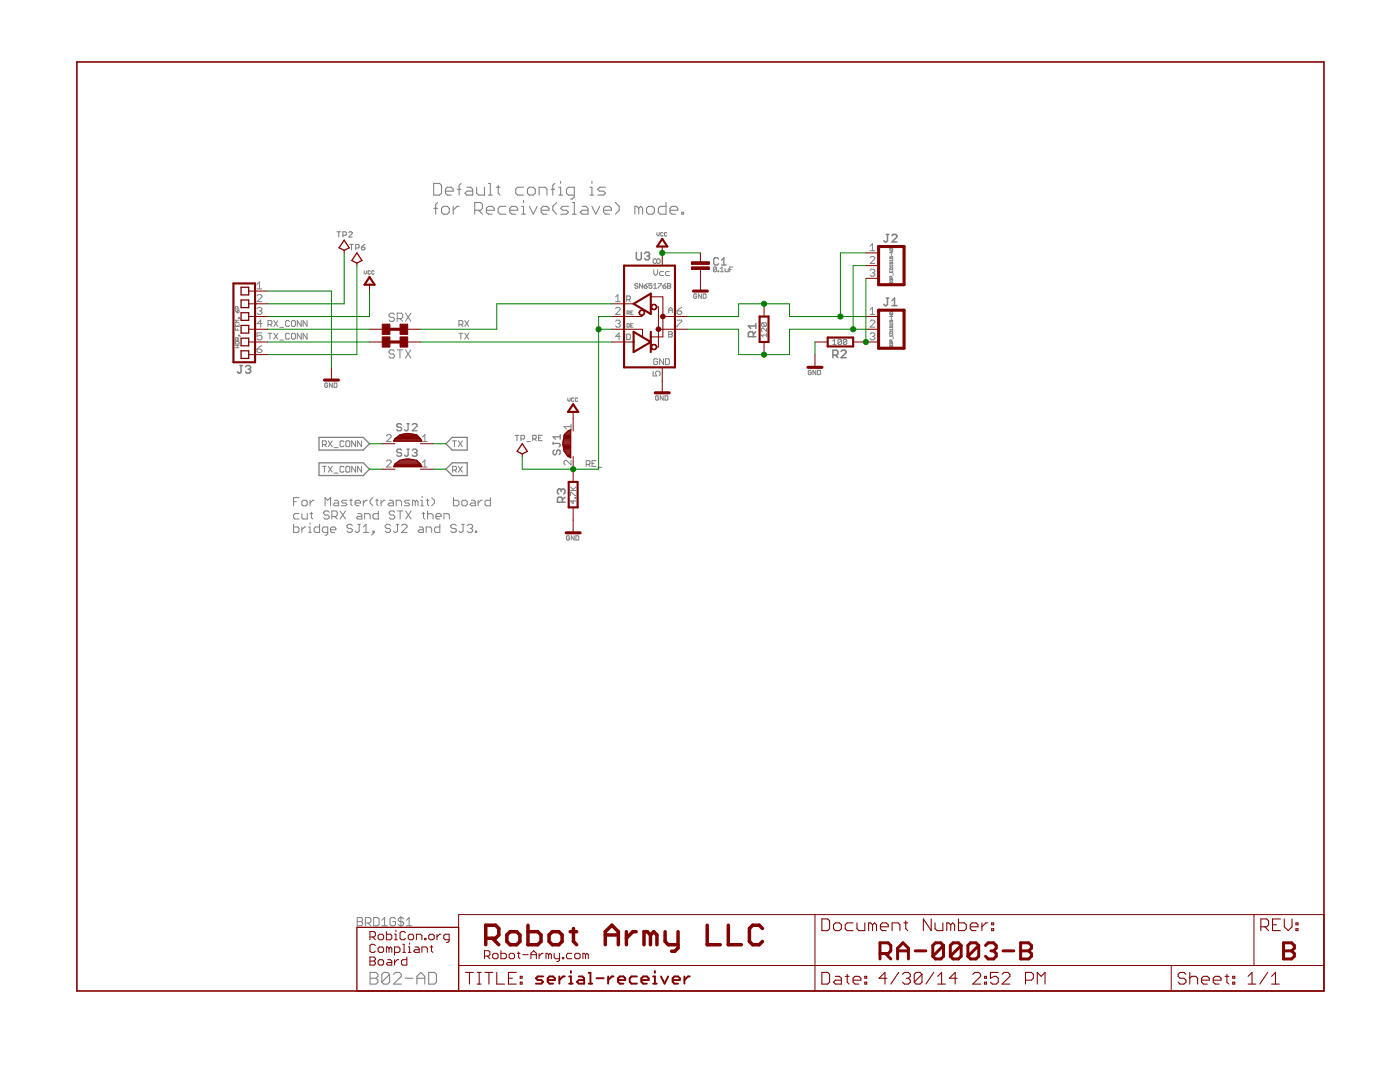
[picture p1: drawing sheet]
<?xml version="1.0" encoding="utf-8"?>
<!DOCTYPE eagle SYSTEM "eagle.dtd">
<eagle version="6.4">
<drawing>
<settings>
<setting alwaysvectorfont="yes"/>
<setting verticaltext="up"/>
</settings>
<grid distance="0.1" unitdist="inch" unit="inch" style="lines" multiple="1" display="no" altdistance="0.01" altunitdist="inch" altunit="inch"/>
<schematic xreflabel="%F%N/%S.%C%R" xrefpart="/%S.%C%R">
<libraries>
<library name="frames-custom">
<symbols>
<symbol name="LETTER_L">
<frame x1="0" y1="0" x2="248.92" y2="185.42" columns="12" rows="17" layer="94" border-left="no" border-top="no" border-right="no" border-bottom="no"/>
</symbol>
<symbol name="DOCFIELD-LIGHTPLAY">
<wire x1="71.12" y1="0" x2="142.24" y2="0" width="0.1016" layer="94"/>
<wire x1="172.72" y1="15.24" x2="158.75" y2="15.24" width="0.1016" layer="94"/>
<wire x1="71.12" y1="0" x2="71.12" y2="5.08" width="0.1016" layer="94"/>
<wire x1="71.12" y1="5.08" x2="142.24" y2="5.08" width="0.1016" layer="94"/>
<wire x1="71.12" y1="5.08" x2="71.12" y2="15.24" width="0.1016" layer="94"/>
<wire x1="172.72" y1="15.24" x2="172.72" y2="5.08" width="0.1016" layer="94"/>
<wire x1="142.24" y1="5.08" x2="142.24" y2="0" width="0.1016" layer="94"/>
<wire x1="142.24" y1="5.08" x2="158.75" y2="5.08" width="0.1016" layer="94"/>
<wire x1="142.24" y1="0" x2="172.72" y2="0" width="0.1016" layer="94"/>
<wire x1="158.75" y1="15.24" x2="158.75" y2="5.08" width="0.1016" layer="94"/>
<wire x1="158.75" y1="15.24" x2="71.12" y2="15.24" width="0.1016" layer="94"/>
<wire x1="158.75" y1="5.08" x2="172.72" y2="5.08" width="0.1016" layer="94"/>
<wire x1="172.72" y1="5.08" x2="172.72" y2="0" width="0.1016" layer="94"/>
<wire x1="71.12" y1="0" x2="0" y2="0" width="0.1016" layer="94"/>
<wire x1="0" y1="0" x2="0" y2="5.08" width="0.1016" layer="94"/>
<wire x1="0" y1="5.08" x2="0" y2="15.24" width="0.1016" layer="94"/>
<wire x1="0" y1="15.24" x2="71.12" y2="15.24" width="0.1016" layer="94"/>
<wire x1="71.12" y1="5.08" x2="0" y2="5.08" width="0.1016" layer="94"/>
<text x="72.39" y="1.27" size="2.54" layer="94" font="vector">Date:</text>
<text x="83.82" y="1.27" size="2.54" layer="94" font="vector">&gt;LAST_DATE_TIME</text>
<text x="143.51" y="1.27" size="2.54" layer="94" font="vector">Sheet:</text>
<text x="157.48" y="1.27" size="2.54" layer="94" font="vector">&gt;SHEET</text>
<text x="160.02" y="11.938" size="2.54" layer="94" font="vector">REV:</text>
<text x="1.27" y="1.27" size="2.54" layer="94" font="vector">TITLE:</text>
<text x="72.39" y="11.938" size="2.54" layer="94" font="vector">Document Number:</text>
<text x="15.24" y="1.27" size="2.54" layer="94" font="vector" ratio="15">&gt;DRAWING_NAME</text>
<text x="5.08" y="8.89" size="4.572" layer="94" ratio="15">Robot Army LLC</text>
<text x="5.08" y="6.35" size="1.778" layer="94">Robot-Army.com</text>
<text x="83.82" y="6.096" size="3.81" layer="94" ratio="15">&gt;DOCUMENT_NUMBER</text>
<text x="166.116" y="6.096" size="3.81" layer="94" ratio="15" align="bottom-center">&gt;REV</text>
</symbol>
</symbols>
<devicesets>
<deviceset name="LETTER_L-LIGHTPLAY">
<gates>
<gate name="G$1" symbol="LETTER_L" x="0" y="0"/>
<gate name="G$2" symbol="DOCFIELD-LIGHTPLAY" x="76.2" y="0"/>
</gates>
<devices>
<device name="">
<technologies>
<technology name=""/>
</technologies>
</device>
</devices>
</deviceset>
</devicesets>
</library>
<library name="logic">
<symbols>
<symbol name="TI_75176B">
<circle x="-1.524" y="0.762" radius="0.508" width="0.127" layer="94"/>
<circle x="0.889" y="1.905" radius="0.508" width="0.127" layer="94"/>
<circle x="0.889" y="-6.096" radius="0.508" width="0.127" layer="94"/>
<circle x="1.778" y="-2.54" radius="0.254" width="0.4064" layer="94"/>
<circle x="2.667" y="0" radius="0.254" width="0.4064" layer="94"/>
<wire x1="0.254" y1="4.572" x2="0.254" y2="3.937" width="0.4064" layer="94"/>
<wire x1="0.254" y1="3.937" x2="0.254" y2="0.508" width="0.4064" layer="94"/>
<wire x1="0.254" y1="0.508" x2="-3.175" y2="2.54" width="0.4064" layer="94"/>
<wire x1="-3.175" y1="2.54" x2="0.254" y2="4.572" width="0.4064" layer="94"/>
<wire x1="-3.175" y1="-7.112" x2="-3.175" y2="-5.08" width="0.4064" layer="94"/>
<wire x1="-3.175" y1="-5.08" x2="-3.175" y2="-3.048" width="0.4064" layer="94"/>
<wire x1="-3.175" y1="-3.048" x2="0.254" y2="-5.08" width="0.4064" layer="94"/>
<wire x1="0.254" y1="-5.08" x2="-3.175" y2="-7.112" width="0.4064" layer="94"/>
<wire x1="-5.08" y1="-2.54" x2="-1.397" y2="-2.54" width="0.127" layer="94"/>
<wire x1="-1.397" y1="-2.54" x2="-1.397" y2="-3.937" width="0.127" layer="94"/>
<wire x1="0.254" y1="-4.064" x2="2.667" y2="-4.064" width="0.127" layer="94"/>
<wire x1="2.667" y1="-4.064" x2="2.667" y2="0" width="0.127" layer="94"/>
<wire x1="2.667" y1="0" x2="2.667" y2="3.937" width="0.127" layer="94"/>
<wire x1="0.254" y1="3.937" x2="2.667" y2="3.937" width="0.127" layer="94"/>
<wire x1="1.397" y1="-6.096" x2="1.778" y2="-6.096" width="0.127" layer="94"/>
<wire x1="1.778" y1="-6.096" x2="1.778" y2="-2.54" width="0.127" layer="94"/>
<wire x1="1.778" y1="-2.54" x2="1.778" y2="1.905" width="0.127" layer="94"/>
<wire x1="1.778" y1="1.905" x2="1.397" y2="1.905" width="0.127" layer="94"/>
<wire x1="5.08" y1="-2.54" x2="1.778" y2="-2.54" width="0.127" layer="94"/>
<wire x1="5.08" y1="0" x2="2.667" y2="0" width="0.127" layer="94"/>
<wire x1="-5.207" y1="2.54" x2="-3.175" y2="2.54" width="0.127" layer="94"/>
<wire x1="-5.08" y1="-5.08" x2="-3.175" y2="-5.08" width="0.127" layer="94"/>
<pin name="A" x="7.62" y="0" visible="pad" length="short" rot="R180"/>
<pin name="B" x="7.62" y="-2.54" visible="pad" length="short" rot="R180"/>
<pin name="DE" x="-7.62" y="-2.54" visible="pad" length="short" direction="in"/>
<pin name="D" x="-7.62" y="-5.08" visible="pad" length="short" direction="in"/>
<pin name="RE" x="-7.62" y="0" visible="pad" length="short" direction="in"/>
<pin name="R" x="-7.62" y="2.54" visible="pad" length="short" direction="out"/>
<text x="4.318" y="1.27" size="1.27" layer="95" ratio="15" align="center">A</text>
<text x="4.318" y="-3.556" size="1.27" layer="95" ratio="15" align="center">B</text>
<text x="0.508" y="11.176" size="1.778" layer="95" font="vector" ratio="15" align="bottom-right">&gt;NAME</text>
<text x="0.762" y="6.096" size="1.016" layer="96" font="vector" align="center">&gt;VALUE</text>
<wire x1="0.254" y1="-3.048" x2="0.254" y2="-4.064" width="0.4064" layer="94"/>
<wire x1="0.254" y1="-4.064" x2="0.254" y2="-5.08" width="0.4064" layer="94"/>
<wire x1="0.254" y1="-5.08" x2="0.254" y2="-7.112" width="0.4064" layer="94"/>
<wire x1="-5.08" y1="0" x2="-1.524" y2="0" width="0.1524" layer="94"/>
<wire x1="-1.524" y1="0" x2="-1.524" y2="0.254" width="0.1524" layer="94"/>
<wire x1="-5.08" y1="10.16" x2="5.08" y2="10.16" width="0.4064" layer="94"/>
<wire x1="5.08" y1="10.16" x2="5.08" y2="0" width="0.4064" layer="94"/>
<wire x1="5.08" y1="0" x2="5.08" y2="-2.54" width="0.4064" layer="94"/>
<wire x1="5.08" y1="-2.54" x2="5.08" y2="-10.16" width="0.4064" layer="94"/>
<wire x1="5.08" y1="-10.16" x2="-5.08" y2="-10.16" width="0.4064" layer="94"/>
<wire x1="-5.08" y1="-10.16" x2="-5.08" y2="-2.54" width="0.4064" layer="94"/>
<text x="-4.064" y="-4.064" size="1.27" layer="95" ratio="15" align="center">D</text>
<text x="-3.81" y="-1.778" size="0.8128" layer="95" ratio="15" align="center">DE</text>
<text x="-4.064" y="3.556" size="1.27" layer="95" ratio="15" align="center">R</text>
<text x="-3.81" y="0.762" size="0.8128" layer="95" ratio="15" align="center">RE</text>
<pin name="VCC" x="2.54" y="12.7" visible="pad" length="short" direction="pwr" rot="R270"/>
<pin name="GND" x="2.54" y="-12.7" visible="pad" length="short" direction="pwr" rot="R90"/>
<text x="2.54" y="-9.652" size="1.27" layer="97" align="bottom-center">GND</text>
<text x="2.54" y="9.398" size="1.27" layer="97" rot="R180" align="bottom-center">Vcc</text>
<wire x1="-5.08" y1="-2.54" x2="-5.08" y2="10.16" width="0.4064" layer="94"/>
</symbol>
</symbols>
<devicesets>
<deviceset name="RS485_TRANSCEIVER" prefix="U" uservalue="yes">
<gates>
<gate name="G$1" symbol="TI_75176B" x="0" y="0"/>
</gates>
<devices>
<device name="" package="MAXIM_SO08">
<connects>
<connect gate="G$1" pin="A" pad="6"/>
<connect gate="G$1" pin="B" pad="7"/>
<connect gate="G$1" pin="D" pad="4"/>
<connect gate="G$1" pin="DE" pad="3"/>
<connect gate="G$1" pin="GND" pad="5"/>
<connect gate="G$1" pin="R" pad="1"/>
<connect gate="G$1" pin="RE" pad="2"/>
<connect gate="G$1" pin="VCC" pad="8"/>
</connects>
<technologies>
<technology name="">
<attribute name="MF" value="MAXIM" constant="no"/>
<attribute name="MPN" value="MAX481CSA" constant="no"/>
<attribute name="OC_FARNELL" value="unknown" constant="no"/>
<attribute name="OC_NEWARK" value="90C3817" constant="no"/>
<attribute name="VALUE" value="SN75176B" constant="no"/>
</technology>
</technologies>
</device>
<device name="SO8" package="SOP08">
<connects>
<connect gate="G$1" pin="A" pad="6"/>
<connect gate="G$1" pin="B" pad="7"/>
<connect gate="G$1" pin="D" pad="4"/>
<connect gate="G$1" pin="DE" pad="3"/>
<connect gate="G$1" pin="GND" pad="5"/>
<connect gate="G$1" pin="R" pad="1"/>
<connect gate="G$1" pin="RE" pad="2"/>
<connect gate="G$1" pin="VCC" pad="8"/>
</connects>
<technologies>
<technology name="">
<attribute name="VALUE" value="ST485" constant="no"/>
</technology>
</technologies>
</device>
</devices>
</deviceset>
</devicesets>
</library>
<library name="con-terminal_block">
<symbols>
<symbol name="03P">
<wire x1="-2.54" y1="3.81" x2="2.54" y2="3.81" width="0.6096" layer="94"/>
<wire x1="2.54" y1="3.81" x2="2.54" y2="-3.81" width="0.6096" layer="94"/>
<wire x1="2.54" y1="-3.81" x2="-2.54" y2="-3.81" width="0.6096" layer="94"/>
<wire x1="-2.54" y1="-3.81" x2="-2.54" y2="3.81" width="0.6096" layer="94"/>
<text x="0" y="4.572" size="1.778" layer="95" ratio="15" align="bottom-center">&gt;NAME</text>
<text x="0" y="0" size="0.8128" layer="96" font="vector" rot="R90" align="center">&gt;VALUE</text>
<pin name="1" x="-5.08" y="2.54" visible="pad" length="short"/>
<pin name="2" x="-5.08" y="0" visible="pad" length="short"/>
<pin name="3" x="-5.08" y="-2.54" visible="pad" length="short"/>
</symbol>
</symbols>
<devicesets>
<deviceset name="03P_ED1515-ND" prefix="J">
<gates>
<gate name="G$1" symbol="03P" x="0" y="-2.54"/>
</gates>
<devices>
<device name="" package="TB35-03">
<connects>
<connect gate="G$1" pin="1" pad="1"/>
<connect gate="G$1" pin="2" pad="2"/>
<connect gate="G$1" pin="3" pad="3"/>
</connects>
<technologies>
<technology name=""/>
</technologies>
</device>
</devices>
</deviceset>
</devicesets>
</library>
<library name="supply1">
<symbols>
<symbol name="GND">
<wire x1="-1.397" y1="0" x2="1.397" y2="0" width="0.6096" layer="94"/>
<text x="0" y="-0.508" size="1.016" layer="96" font="vector" ratio="15" align="top-center">&gt;VALUE</text>
<pin name="GND" x="0" y="2.54" visible="off" length="short" direction="sup" rot="R270"/>
</symbol>
<symbol name="VCC">
<text x="0" y="0.762" size="0.8128" layer="96" font="vector" ratio="15" align="bottom-center">&gt;VALUE</text>
<pin name="VCC" x="0" y="-2.54" visible="off" length="point" direction="sup" rot="R90"/>
<wire x1="0" y1="-2.54" x2="0" y2="-1.27" width="0.1524" layer="94"/>
<wire x1="0" y1="-1.27" x2="1.016" y2="-1.27" width="0.4064" layer="94"/>
<wire x1="1.016" y1="-1.27" x2="0" y2="0.254" width="0.4064" layer="94"/>
<wire x1="0" y1="0.254" x2="-1.016" y2="-1.27" width="0.4064" layer="94"/>
<wire x1="-1.016" y1="-1.27" x2="0" y2="-1.27" width="0.4064" layer="94"/>
</symbol>
</symbols>
<devicesets>
<deviceset name="GND" prefix="GND">
<gates>
<gate name="1" symbol="GND" x="0" y="0"/>
</gates>
<devices>
<device name="">
<technologies>
<technology name=""/>
</technologies>
</device>
</devices>
</deviceset>
<deviceset name="VCC" prefix="P+">
<gates>
<gate name="VCC" symbol="VCC" x="0" y="0"/>
</gates>
<devices>
<device name="">
<technologies>
<technology name=""/>
</technologies>
</device>
</devices>
</deviceset>
</devicesets>
</library>
<library name="rlc">
<symbols>
<symbol name="RES-EU">
<wire x1="-2.54" y1="-0.889" x2="2.54" y2="-0.889" width="0.4064" layer="94"/>
<wire x1="2.54" y1="0.889" x2="-2.54" y2="0.889" width="0.4064" layer="94"/>
<wire x1="2.54" y1="-0.889" x2="2.54" y2="0.889" width="0.4064" layer="94"/>
<wire x1="-2.54" y1="-0.889" x2="-2.54" y2="0.889" width="0.4064" layer="94"/>
<text x="0" y="1.4986" size="1.778" layer="95" font="vector" ratio="15" align="bottom-center">&gt;NAME</text>
<text x="0" y="0" size="1.143" layer="96" font="vector" align="center">&gt;VALUE</text>
<pin name="2" x="5.08" y="0" visible="off" length="short" direction="pas" swaplevel="1" rot="R180"/>
<pin name="1" x="-5.08" y="0" visible="off" length="short" direction="pas" swaplevel="1"/>
</symbol>
<symbol name="SOLDER_JUMP">
<text x="-2.54" y="2.54" size="2.54" layer="95" ratio="15">&gt;NAME</text>
<pin name="P$1" x="-5.08" y="0" visible="pad" length="short" direction="pas"/>
<pin name="P$2" x="5.08" y="0" visible="pad" length="short" direction="pas" rot="R180"/>
<polygon width="0.254" layer="94">
<vertex x="-2.794" y="0.508"/>
<vertex x="2.794" y="0.508"/>
<vertex x="2.54" y="1.016"/>
<vertex x="1.524" y="1.778"/>
<vertex x="0.254" y="2.032"/>
<vertex x="-0.254" y="2.032"/>
<vertex x="-1.778" y="1.778"/>
<vertex x="-2.54" y="1.016"/>
</polygon>
</symbol>
<symbol name="CAP-NP">
<wire x1="0" y1="2.54" x2="0" y2="0.508" width="0.1524" layer="94"/>
<wire x1="0" y1="-2.54" x2="0" y2="-0.508" width="0.1524" layer="94"/>
<text x="2.54" y="0" size="1.6764" layer="95" font="vector" ratio="15">&gt;NAME</text>
<text x="2.54" y="-1.27" size="1.016" layer="96" font="vector">&gt;VALUE</text>
<rectangle x1="-1.778" y1="0.254" x2="1.778" y2="0.762" layer="94"/>
<rectangle x1="-1.778" y1="-0.762" x2="1.778" y2="-0.254" layer="94"/>
<pin name="1" x="0" y="2.54" visible="off" length="point" direction="pas"/>
<pin name="2" x="0" y="-2.54" visible="off" length="point" direction="pas"/>
</symbol>
<symbol name="SHORT">
<wire x1="-1.524" y1="0" x2="1.524" y2="0" width="0.6096" layer="94"/>
<text x="-1.27" y="1.4986" size="1.778" layer="95">&gt;NAME</text>
<rectangle x1="-2.54" y1="-1.016" x2="-1.016" y2="1.016" layer="94"/>
<rectangle x1="1.016" y1="-1.016" x2="2.54" y2="1.016" layer="94"/>
<pin name="2" x="5.08" y="0" visible="off" length="short" direction="pas" swaplevel="1" rot="R180"/>
<pin name="1" x="-5.08" y="0" visible="off" length="short" direction="pas" swaplevel="1"/>
</symbol>
</symbols>
<devicesets>
<deviceset name="RESISTOR" prefix="R" uservalue="yes">
<gates>
<gate name="G$1" symbol="RES-EU" x="0" y="0"/>
</gates>
<devices>
<device name="THD_204/7" package="R_THD_204/7">
<connects>
<connect gate="G$1" pin="1" pad="1"/>
<connect gate="G$1" pin="2" pad="2"/>
</connects>
<technologies>
<technology name=""/>
</technologies>
</device>
<device name="1206" package="1206">
<connects>
<connect gate="G$1" pin="1" pad="1"/>
<connect gate="G$1" pin="2" pad="2"/>
</connects>
<technologies>
<technology name=""/>
</technologies>
</device>
<device name="0805" package="0805">
<connects>
<connect gate="G$1" pin="1" pad="1"/>
<connect gate="G$1" pin="2" pad="2"/>
</connects>
<technologies>
<technology name=""/>
</technologies>
</device>
<device name="0603" package="0603">
<connects>
<connect gate="G$1" pin="1" pad="1"/>
<connect gate="G$1" pin="2" pad="2"/>
</connects>
<technologies>
<technology name=""/>
</technologies>
</device>
<device name="THD_610/236" package="R_THD_610/236">
<connects>
<connect gate="G$1" pin="1" pad="P$1"/>
<connect gate="G$1" pin="2" pad="P$2"/>
</connects>
<technologies>
<technology name=""/>
</technologies>
</device>
<device name="2512" package="2512">
<connects>
<connect gate="G$1" pin="1" pad="1"/>
<connect gate="G$1" pin="2" pad="2"/>
</connects>
<technologies>
<technology name=""/>
</technologies>
</device>
</devices>
</deviceset>
<deviceset name="SOLDER_JUMPER" prefix="SJ">
<gates>
<gate name="G$1" symbol="SOLDER_JUMP" x="0" y="0"/>
</gates>
<devices>
<device name="" package="SOLDER_JUMP">
<connects>
<connect gate="G$1" pin="P$1" pad="1"/>
<connect gate="G$1" pin="P$2" pad="2"/>
</connects>
<technologies>
<technology name=""/>
</technologies>
</device>
<device name="19_MIL_TRACE" package="SOLDER_JUMP_19MIL">
<connects>
<connect gate="G$1" pin="P$1" pad="1"/>
<connect gate="G$1" pin="P$2" pad="2"/>
</connects>
<technologies>
<technology name=""/>
</technologies>
</device>
</devices>
</deviceset>
<deviceset name="CAPACITOR" prefix="C" uservalue="yes">
<gates>
<gate name="G$1" symbol="CAP-NP" x="0" y="0"/>
</gates>
<devices>
<device name="1206" package="1206">
<connects>
<connect gate="G$1" pin="1" pad="1"/>
<connect gate="G$1" pin="2" pad="2"/>
</connects>
<technologies>
<technology name=""/>
</technologies>
</device>
<device name="0805" package="0805">
<connects>
<connect gate="G$1" pin="1" pad="1"/>
<connect gate="G$1" pin="2" pad="2"/>
</connects>
<technologies>
<technology name=""/>
</technologies>
</device>
<device name="0603" package="0603">
<connects>
<connect gate="G$1" pin="1" pad="1"/>
<connect gate="G$1" pin="2" pad="2"/>
</connects>
<technologies>
<technology name=""/>
</technologies>
</device>
</devices>
</deviceset>
<deviceset name="SHORT" prefix="SHORT">
<gates>
<gate name="G$1" symbol="SHORT" x="0" y="0"/>
</gates>
<devices>
<device name="0603" package="0603-SHORT">
<connects>
<connect gate="G$1" pin="1" pad="1"/>
<connect gate="G$1" pin="2" pad="2"/>
</connects>
<technologies>
<technology name=""/>
</technologies>
</device>
</devices>
</deviceset>
</devicesets>
</library>
<library name="con-headers">
<symbols>
<symbol name="FE06-1">
<wire x1="2.54" y1="-9.144" x2="-1.778" y2="-9.144" width="0.4064" layer="94"/>
<wire x1="-1.778" y1="6.604" x2="-1.778" y2="-9.144" width="0.4064" layer="94"/>
<wire x1="2.54" y1="-9.144" x2="2.54" y2="-7.62" width="0.4064" layer="94"/>
<wire x1="2.54" y1="-7.62" x2="2.54" y2="-2.54" width="0.4064" layer="94"/>
<wire x1="2.54" y1="-2.54" x2="2.54" y2="0" width="0.4064" layer="94"/>
<wire x1="2.54" y1="0" x2="2.54" y2="2.54" width="0.4064" layer="94"/>
<wire x1="2.54" y1="2.54" x2="2.54" y2="5.08" width="0.4064" layer="94"/>
<wire x1="2.54" y1="5.08" x2="2.54" y2="6.604" width="0.4064" layer="94"/>
<wire x1="-1.778" y1="6.604" x2="2.54" y2="6.604" width="0.4064" layer="94"/>
<text x="-1.016" y="-0.508" size="0.8128" layer="96" rot="R90" align="center">&gt;VALUE</text>
<text x="0.508" y="7.112" size="1.778" layer="95" font="vector" ratio="15" align="bottom-center">&gt;NAME</text>
<pin name="1" x="5.08" y="-7.62" visible="pad" length="short" direction="pas" swaplevel="1" rot="R180"/>
<pin name="2" x="5.08" y="-5.08" visible="pad" length="short" direction="pas" swaplevel="1" rot="R180"/>
<pin name="3" x="5.08" y="-2.54" visible="pad" length="short" direction="pas" swaplevel="1" rot="R180"/>
<pin name="4" x="5.08" y="0" visible="pad" length="short" direction="pas" swaplevel="1" rot="R180"/>
<pin name="5" x="5.08" y="2.54" visible="pad" length="short" direction="pas" swaplevel="1" rot="R180"/>
<pin name="6" x="5.08" y="5.08" visible="pad" length="short" direction="pas" swaplevel="1" rot="R180"/>
<wire x1="-0.254" y1="5.842" x2="1.27" y2="5.842" width="0.254" layer="94"/>
<wire x1="1.27" y1="5.842" x2="1.27" y2="5.08" width="0.254" layer="94"/>
<wire x1="1.27" y1="5.08" x2="1.27" y2="4.318" width="0.254" layer="94"/>
<wire x1="1.27" y1="4.318" x2="-0.254" y2="4.318" width="0.254" layer="94"/>
<wire x1="-0.254" y1="4.318" x2="-0.254" y2="5.842" width="0.254" layer="94"/>
<wire x1="-0.254" y1="3.302" x2="1.27" y2="3.302" width="0.254" layer="94"/>
<wire x1="1.27" y1="3.302" x2="1.27" y2="2.54" width="0.254" layer="94"/>
<wire x1="1.27" y1="2.54" x2="1.27" y2="1.778" width="0.254" layer="94"/>
<wire x1="1.27" y1="1.778" x2="-0.254" y2="1.778" width="0.254" layer="94"/>
<wire x1="-0.254" y1="1.778" x2="-0.254" y2="3.302" width="0.254" layer="94"/>
<wire x1="-0.254" y1="0.762" x2="1.27" y2="0.762" width="0.254" layer="94"/>
<wire x1="1.27" y1="0.762" x2="1.27" y2="0" width="0.254" layer="94"/>
<wire x1="1.27" y1="0" x2="1.27" y2="-0.762" width="0.254" layer="94"/>
<wire x1="1.27" y1="-0.762" x2="-0.254" y2="-0.762" width="0.254" layer="94"/>
<wire x1="-0.254" y1="-0.762" x2="-0.254" y2="0.762" width="0.254" layer="94"/>
<wire x1="-0.254" y1="-1.778" x2="1.27" y2="-1.778" width="0.254" layer="94"/>
<wire x1="1.27" y1="-1.778" x2="1.27" y2="-2.54" width="0.254" layer="94"/>
<wire x1="1.27" y1="-2.54" x2="1.27" y2="-3.302" width="0.254" layer="94"/>
<wire x1="1.27" y1="-3.302" x2="-0.254" y2="-3.302" width="0.254" layer="94"/>
<wire x1="-0.254" y1="-3.302" x2="-0.254" y2="-1.778" width="0.254" layer="94"/>
<wire x1="-0.254" y1="-4.318" x2="1.27" y2="-4.318" width="0.254" layer="94"/>
<wire x1="1.27" y1="-4.318" x2="1.27" y2="-5.08" width="0.254" layer="94"/>
<wire x1="1.27" y1="-5.08" x2="1.27" y2="-5.842" width="0.254" layer="94"/>
<wire x1="1.27" y1="-5.842" x2="-0.254" y2="-5.842" width="0.254" layer="94"/>
<wire x1="-0.254" y1="-5.842" x2="-0.254" y2="-4.318" width="0.254" layer="94"/>
<wire x1="-0.254" y1="-6.858" x2="1.27" y2="-6.858" width="0.254" layer="94"/>
<wire x1="1.27" y1="-6.858" x2="1.27" y2="-7.62" width="0.254" layer="94"/>
<wire x1="1.27" y1="-7.62" x2="1.27" y2="-8.382" width="0.254" layer="94"/>
<wire x1="1.27" y1="-8.382" x2="-0.254" y2="-8.382" width="0.254" layer="94"/>
<wire x1="-0.254" y1="-8.382" x2="-0.254" y2="-6.858" width="0.254" layer="94"/>
<wire x1="1.27" y1="5.08" x2="2.54" y2="5.08" width="0.127" layer="94"/>
<wire x1="1.27" y1="2.54" x2="2.54" y2="2.54" width="0.127" layer="94"/>
<wire x1="1.27" y1="0" x2="2.54" y2="0" width="0.127" layer="94"/>
<wire x1="1.27" y1="-2.54" x2="2.54" y2="-2.54" width="0.127" layer="94"/>
<wire x1="1.27" y1="-5.08" x2="2.794" y2="-5.08" width="0.127" layer="94"/>
<wire x1="1.27" y1="-7.62" x2="2.54" y2="-7.62" width="0.127" layer="94"/>
</symbol>
</symbols>
<devicesets>
<deviceset name="FE06-1" prefix="SV" uservalue="yes">
<gates>
<gate name="G$1" symbol="FE06-1" x="0" y="0"/>
</gates>
<devices>
<device name="" package="FE06">
<connects>
<connect gate="G$1" pin="1" pad="1"/>
<connect gate="G$1" pin="2" pad="2"/>
<connect gate="G$1" pin="3" pad="3"/>
<connect gate="G$1" pin="4" pad="4"/>
<connect gate="G$1" pin="5" pad="5"/>
<connect gate="G$1" pin="6" pad="6"/>
</connects>
<technologies>
<technology name=""/>
</technologies>
</device>
</devices>
</deviceset>
</devicesets>
</library>
<library name="robicon-boards">
<symbols>
<symbol name="HOLES_2_GND">
<wire x1="-10.16" y1="5.08" x2="10.16" y2="5.08" width="0.254" layer="94"/>
<wire x1="10.16" y1="5.08" x2="10.16" y2="-5.08" width="0.254" layer="94"/>
<wire x1="10.16" y1="-5.08" x2="-10.16" y2="-5.08" width="0.254" layer="94"/>
<wire x1="-10.16" y1="-5.08" x2="-10.16" y2="5.08" width="0.254" layer="94"/>
<text x="-10.16" y="5.334" size="1.778" layer="95" font="vector">&gt;NAME</text>
<text x="-7.62" y="-3.81" size="1.016" layer="94" font="vector">Two Mounting Holes</text>
<pin name="GND@A" x="-12.7" y="2.54" length="short" direction="pwr"/>
<pin name="GND@B" x="-12.7" y="0" length="short" direction="pwr"/>
</symbol>
<symbol name="BOARD">
<wire x1="-2.54" y1="5.08" x2="17.78" y2="5.08" width="0.254" layer="94"/>
<wire x1="17.78" y1="5.08" x2="17.78" y2="-7.62" width="0.254" layer="94"/>
<wire x1="17.78" y1="-7.62" x2="-2.54" y2="-7.62" width="0.254" layer="94"/>
<wire x1="-2.54" y1="-7.62" x2="-2.54" y2="5.08" width="0.254" layer="94"/>
<text x="-2.54" y="5.334" size="1.778" layer="95" font="vector">&gt;NAME</text>
<text x="0" y="-6.35" size="2.54" layer="96" font="vector">&gt;VALUE</text>
<text x="0" y="2.54" size="1.778" layer="94" font="vector">RobiCon.org</text>
<text x="0" y="0" size="1.778" layer="94" font="vector">Compliant</text>
<text x="0" y="-2.54" size="1.778" layer="94" font="vector">Board</text>
</symbol>
</symbols>
<devicesets>
<deviceset name="BRD-?-AD" prefix="BRD" uservalue="yes">
<gates>
<gate name="G$2" symbol="HOLES_2_GND" x="0" y="-20.32" addlevel="can"/>
<gate name="G$1" symbol="BOARD" x="-7.62" y="0" addlevel="must"/>
</gates>
<devices>
<device name="B02" package="B02-AD">
<connects>
<connect gate="G$2" pin="GND@A" pad="A"/>
<connect gate="G$2" pin="GND@B" pad="D"/>
</connects>
<technologies>
<technology name="">
<attribute name="LABEL" value="RobiCon.org Compliant" constant="no"/>
<attribute name="VALUE" value="B02-AD" constant="no"/>
</technology>
</technologies>
</device>
<device name="C02" package="C02-AD">
<connects>
<connect gate="G$2" pin="GND@A" pad="A"/>
<connect gate="G$2" pin="GND@B" pad="D"/>
</connects>
<technologies>
<technology name="">
<attribute name="LABEL" value="RobiCon.org Compliant" constant="no"/>
<attribute name="VALUE" value="C02-AD" constant="no"/>
</technology>
</technologies>
</device>
<device name="0205" package="0205-AD">
<connects>
<connect gate="G$2" pin="GND@A" pad="A"/>
<connect gate="G$2" pin="GND@B" pad="D"/>
</connects>
<technologies>
<technology name="">
<attribute name="LABEL" value="RobiCon.org Compliant" constant="no"/>
<attribute name="VALUE" value="0205-AD" constant="no"/>
</technology>
</technologies>
</device>
<device name="E01" package="E01-AD">
<connects>
<connect gate="G$2" pin="GND@A" pad="A"/>
<connect gate="G$2" pin="GND@B" pad="D"/>
</connects>
<technologies>
<technology name="">
<attribute name="LABEL" value="RobiCon.org Compliant" constant="no"/>
<attribute name="VALUE" value="E01-AD" constant="no"/>
</technology>
</technologies>
</device>
<device name="F03" package="F03-AD">
<connects>
<connect gate="G$2" pin="GND@A" pad="A"/>
<connect gate="G$2" pin="GND@B" pad="D"/>
</connects>
<technologies>
<technology name="">
<attribute name="LABEL" value="Robicon.org Compliant" constant="no"/>
<attribute name="VALUE" value="F03-AD" constant="no"/>
</technology>
</technologies>
</device>
<device name="0105-OFFSET" package="0105-AD-OFFSET">
<connects>
<connect gate="G$2" pin="GND@A" pad="A"/>
<connect gate="G$2" pin="GND@B" pad="D"/>
</connects>
<technologies>
<technology name="">
<attribute name="LABEL" value="RobiCon.org Compliant" constant="no"/>
<attribute name="VALUE" value="BRD-0105-AD-OFST" constant="no"/>
</technology>
</technologies>
</device>
</devices>
</deviceset>
</devicesets>
</library>
<library name="test-points">
<symbols>
<symbol name="TP1">
<wire x1="0" y1="-2.032" x2="1.016" y2="-1.524" width="0.254" layer="94"/>
<wire x1="1.016" y1="-1.524" x2="0" y2="0" width="0.254" layer="94"/>
<wire x1="0" y1="0" x2="-1.016" y2="-1.524" width="0.254" layer="94"/>
<wire x1="-1.016" y1="-1.524" x2="0" y2="-2.032" width="0.254" layer="94"/>
<wire x1="0" y1="-2.54" x2="0" y2="-2.032" width="0.1524" layer="94"/>
<text x="-1.524" y="0.508" size="1.27" layer="95" font="vector" ratio="15">&gt;NAME</text>
<pin name="P$1" x="0" y="-2.54" visible="off" length="point" rot="R90"/>
</symbol>
</symbols>
<devicesets>
<deviceset name="TEST_POINT" prefix="TP">
<gates>
<gate name="G$1" symbol="TP1" x="0" y="0"/>
</gates>
<devices>
<device name="_TH_038_DRILL" package="TP-038">
<connects>
<connect gate="G$1" pin="P$1" pad="1"/>
</connects>
<technologies>
<technology name=""/>
</technologies>
</device>
<device name="_SM_1X1" package="TP-SMT-010X010">
<connects>
<connect gate="G$1" pin="P$1" pad="1"/>
</connects>
<technologies>
<technology name=""/>
</technologies>
</device>
<device name="_SM_2X2" package="TP-SMT-020X020">
<connects>
<connect gate="G$1" pin="P$1" pad="1"/>
</connects>
<technologies>
<technology name=""/>
</technologies>
</device>
</devices>
</deviceset>
</devicesets>
</library>
</libraries>
<attributes>
</attributes>
<variantdefs>
</variantdefs>
<classes>
<class number="0" name="default" width="0" drill="0">
</class>
</classes>
<parts>
<part name="U$1" library="frames-custom" deviceset="LETTER_L-LIGHTPLAY" device="">
<attribute name="DOCUMENT_NUMBER" value="RA-0003-B"/>
<attribute name="REV" value="B"/>
</part>
<part name="J1" library="con-terminal_block" deviceset="03P_ED1515-ND" device=""/>
<part name="U3" library="logic" deviceset="RS485_TRANSCEIVER" device="SO8" value="SN65176B"/>
<part name="GND1" library="supply1" deviceset="GND" device=""/>
<part name="P+1" library="supply1" deviceset="VCC" device=""/>
<part name="R1" library="rlc" deviceset="RESISTOR" device="1206" value="120"/>
<part name="GND3" library="supply1" deviceset="GND" device=""/>
<part name="R2" library="rlc" deviceset="RESISTOR" device="1206" value="100"/>
<part name="GND4" library="supply1" deviceset="GND" device=""/>
<part name="P+3" library="supply1" deviceset="VCC" device=""/>
<part name="R3" library="rlc" deviceset="RESISTOR" device="0603" value="4.7K"/>
<part name="GND5" library="supply1" deviceset="GND" device=""/>
<part name="P+4" library="supply1" deviceset="VCC" device=""/>
<part name="SJ1" library="rlc" deviceset="SOLDER_JUMPER" device=""/>
<part name="C1" library="rlc" deviceset="CAPACITOR" device="0603" value="0.1uF"/>
<part name="GND7" library="supply1" deviceset="GND" device=""/>
<part name="J2" library="con-terminal_block" deviceset="03P_ED1515-ND" device=""/>
<part name="J3" library="con-headers" deviceset="FE06-1" device="" value="HDR, FEM, 6P"/>
<part name="BRD1" library="robicon-boards" deviceset="BRD-?-AD" device="B02" value="B02-AD"/>
<part name="TP2" library="test-points" deviceset="TEST_POINT" device="_SM_2X2"/>
<part name="TP6" library="test-points" deviceset="TEST_POINT" device="_SM_2X2"/>
<part name="TP_RE" library="test-points" deviceset="TEST_POINT" device="_SM_2X2"/>
<part name="SRX" library="rlc" deviceset="SHORT" device="0603"/>
<part name="STX" library="rlc" deviceset="SHORT" device="0603"/>
<part name="SJ2" library="rlc" deviceset="SOLDER_JUMPER" device=""/>
<part name="SJ3" library="rlc" deviceset="SOLDER_JUMPER" device=""/>
</parts>
<sheets>
<sheet>
<plain>
<text x="71.12" y="154.94" size="2.54" layer="97">Default config is 
for Receive(slave) mode.</text>
<text x="43.18" y="91.44" size="1.778" layer="97">For Master(transmit)  board
cut SRX and STX then
bridge SJ1, SJ2 and SJ3.</text>
</plain>
<instances>
<instance part="U$1" gate="G$1" x="0" y="0"/>
<instance part="U$1" gate="G$2" x="76.2" y="0">
<attribute name="REV" x="76.2" y="0" size="1.27" layer="96" display="off"/>
<attribute name="DOCUMENT_NUMBER" x="76.2" y="0" size="1.27" layer="96" display="off"/>
</instance>
<instance part="J1" gate="G$1" x="162.56" y="132.08" smashed="yes">
<attribute name="NAME" x="162.56" y="136.652" size="1.778" layer="95" ratio="15" align="bottom-center"/>
<attribute name="VALUE" x="162.56" y="132.08" size="0.6096" layer="96" font="vector" rot="R90" align="center"/>
</instance>
<instance part="U3" gate="G$1" x="114.3" y="134.62"/>
<instance part="GND1" gate="1" x="116.84" y="119.38"/>
<instance part="P+1" gate="VCC" x="116.84" y="149.86"/>
<instance part="R1" gate="G$1" x="137.16" y="132.08" rot="R90"/>
<instance part="GND3" gate="1" x="147.32" y="124.46"/>
<instance part="R2" gate="G$1" x="152.4" y="129.54" smashed="yes">
<attribute name="NAME" x="152.4" y="128.0414" size="1.778" layer="95" font="vector" ratio="15" rot="R180" align="bottom-center"/>
<attribute name="VALUE" x="152.4" y="129.54" size="1.143" layer="96" font="vector" align="center"/>
</instance>
<instance part="GND4" gate="1" x="50.8" y="121.92"/>
<instance part="P+3" gate="VCC" x="58.42" y="142.24"/>
<instance part="R3" gate="G$1" x="99.06" y="99.06" rot="R90"/>
<instance part="GND5" gate="1" x="99.06" y="91.44"/>
<instance part="P+4" gate="VCC" x="99.06" y="116.84"/>
<instance part="SJ1" gate="G$1" x="99.06" y="109.22" smashed="yes" rot="MR270">
<attribute name="NAME" x="95.758" y="109.22" size="1.6764" layer="95" ratio="15" rot="MR270" align="center"/>
</instance>
<instance part="C1" gate="G$1" x="124.46" y="144.78"/>
<instance part="GND7" gate="1" x="124.46" y="139.7"/>
<instance part="J2" gate="G$1" x="162.56" y="144.78" smashed="yes">
<attribute name="NAME" x="162.56" y="149.352" size="1.778" layer="95" ratio="15" align="bottom-center"/>
<attribute name="VALUE" x="162.56" y="144.78" size="0.6096" layer="96" font="vector" rot="R90" align="center"/>
</instance>
<instance part="J3" gate="G$1" x="33.02" y="132.08" rot="MR180"/>
<instance part="BRD1" gate="G$1" x="58.42" y="7.62"/>
<instance part="TP2" gate="G$1" x="53.34" y="149.86"/>
<instance part="TP6" gate="G$1" x="55.88" y="147.32"/>
<instance part="TP_RE" gate="G$1" x="88.9" y="109.22"/>
<instance part="SRX" gate="G$1" x="63.5" y="132.08"/>
<instance part="STX" gate="G$1" x="63.5" y="129.54" rot="MR180"/>
<instance part="SJ2" gate="G$1" x="66.04" y="109.22" smashed="yes" rot="MR0">
<attribute name="NAME" x="66.04" y="112.522" size="1.6764" layer="95" ratio="15" rot="MR0" align="center"/>
</instance>
<instance part="SJ3" gate="G$1" x="66.04" y="104.14" smashed="yes" rot="MR0">
<attribute name="NAME" x="66.04" y="107.442" size="1.6764" layer="95" ratio="15" rot="MR0" align="center"/>
</instance>
</instances>
<busses>
</busses>
<nets>
<net name="GND" class="0">
<segment>
<pinref part="U3" gate="G$1" pin="GND"/>
<pinref part="GND1" gate="1" pin="GND"/>
</segment>
<segment>
<pinref part="R2" gate="G$1" pin="1"/>
<pinref part="GND3" gate="1" pin="GND"/>
<wire x1="147.32" y1="129.54" x2="147.32" y2="127" width="0.1524" layer="91"/>
</segment>
<segment>
<pinref part="C1" gate="G$1" pin="2"/>
<pinref part="GND7" gate="1" pin="GND"/>
</segment>
<segment>
<pinref part="J3" gate="G$1" pin="1"/>
<pinref part="GND4" gate="1" pin="GND"/>
<wire x1="38.1" y1="139.7" x2="50.8" y2="139.7" width="0.1524" layer="91"/>
<wire x1="50.8" y1="139.7" x2="50.8" y2="124.46" width="0.1524" layer="91"/>
</segment>
<segment>
<pinref part="R3" gate="G$1" pin="1"/>
<pinref part="GND5" gate="1" pin="GND"/>
</segment>
</net>
<net name="VCC" class="0">
<segment>
<pinref part="U3" gate="G$1" pin="VCC"/>
<pinref part="P+1" gate="VCC" pin="VCC"/>
<pinref part="C1" gate="G$1" pin="1"/>
<wire x1="116.84" y1="147.32" x2="124.46" y2="147.32" width="0.1524" layer="91"/>
<junction x="116.84" y="147.32"/>
</segment>
<segment>
<pinref part="J3" gate="G$1" pin="3"/>
<pinref part="P+3" gate="VCC" pin="VCC"/>
<wire x1="38.1" y1="134.62" x2="58.42" y2="134.62" width="0.1524" layer="91"/>
<wire x1="58.42" y1="134.62" x2="58.42" y2="139.7" width="0.1524" layer="91"/>
</segment>
<segment>
<pinref part="P+4" gate="VCC" pin="VCC"/>
<pinref part="SJ1" gate="G$1" pin="P$1"/>
</segment>
</net>
<net name="RX" class="0">
<segment>
<pinref part="SRX" gate="G$1" pin="2"/>
<label x="76.2" y="132.588" size="1.27" layer="95"/>
<wire x1="68.58" y1="132.08" x2="83.82" y2="132.08" width="0.1524" layer="91"/>
<wire x1="83.82" y1="132.08" x2="83.82" y2="137.16" width="0.1524" layer="91"/>
<pinref part="U3" gate="G$1" pin="R"/>
<wire x1="83.82" y1="137.16" x2="106.68" y2="137.16" width="0.1524" layer="91"/>
</segment>
<segment>
<pinref part="SJ3" gate="G$1" pin="P$1"/>
<wire x1="71.12" y1="104.14" x2="73.66" y2="104.14" width="0.1524" layer="91"/>
<label x="73.66" y="104.14" size="1.27" layer="95" xref="yes"/>
</segment>
</net>
<net name="B" class="0">
<segment>
<pinref part="J1" gate="G$1" pin="2"/>
<wire x1="157.48" y1="132.08" x2="154.94" y2="132.08" width="0.1524" layer="91"/>
<wire x1="154.94" y1="132.08" x2="142.24" y2="132.08" width="0.1524" layer="91"/>
<wire x1="142.24" y1="132.08" x2="142.24" y2="127" width="0.1524" layer="91"/>
<pinref part="R1" gate="G$1" pin="1"/>
<wire x1="142.24" y1="127" x2="137.16" y2="127" width="0.1524" layer="91"/>
<pinref part="U3" gate="G$1" pin="B"/>
<wire x1="121.92" y1="132.08" x2="132.08" y2="132.08" width="0.1524" layer="91"/>
<wire x1="132.08" y1="132.08" x2="132.08" y2="127" width="0.1524" layer="91"/>
<wire x1="132.08" y1="127" x2="137.16" y2="127" width="0.1524" layer="91"/>
<junction x="137.16" y="127"/>
<pinref part="J2" gate="G$1" pin="2"/>
<wire x1="157.48" y1="144.78" x2="154.94" y2="144.78" width="0.1524" layer="91"/>
<wire x1="154.94" y1="144.78" x2="154.94" y2="132.08" width="0.1524" layer="91"/>
<junction x="154.94" y="132.08"/>
</segment>
</net>
<net name="A" class="0">
<segment>
<pinref part="J1" gate="G$1" pin="1"/>
<wire x1="157.48" y1="134.62" x2="152.4" y2="134.62" width="0.1524" layer="91"/>
<wire x1="152.4" y1="134.62" x2="142.24" y2="134.62" width="0.1524" layer="91"/>
<wire x1="142.24" y1="134.62" x2="142.24" y2="137.16" width="0.1524" layer="91"/>
<pinref part="R1" gate="G$1" pin="2"/>
<wire x1="142.24" y1="137.16" x2="137.16" y2="137.16" width="0.1524" layer="91"/>
<pinref part="U3" gate="G$1" pin="A"/>
<wire x1="121.92" y1="134.62" x2="132.08" y2="134.62" width="0.1524" layer="91"/>
<wire x1="132.08" y1="134.62" x2="132.08" y2="137.16" width="0.1524" layer="91"/>
<wire x1="132.08" y1="137.16" x2="137.16" y2="137.16" width="0.1524" layer="91"/>
<junction x="137.16" y="137.16"/>
<pinref part="J2" gate="G$1" pin="1"/>
<wire x1="157.48" y1="147.32" x2="152.4" y2="147.32" width="0.1524" layer="91"/>
<wire x1="152.4" y1="147.32" x2="152.4" y2="134.62" width="0.1524" layer="91"/>
<junction x="152.4" y="134.62"/>
</segment>
</net>
<net name="C" class="0">
<segment>
<pinref part="J1" gate="G$1" pin="3"/>
<pinref part="R2" gate="G$1" pin="2"/>
<pinref part="J2" gate="G$1" pin="3"/>
<wire x1="157.48" y1="142.24" x2="157.48" y2="129.54" width="0.1524" layer="91"/>
<junction x="157.48" y="129.54"/>
</segment>
</net>
<net name="RE_" class="0">
<segment>
<pinref part="U3" gate="G$1" pin="RE"/>
<label x="101.6" y="104.648" size="1.27" layer="95"/>
<pinref part="U3" gate="G$1" pin="DE"/>
<wire x1="104.14" y1="134.62" x2="106.68" y2="134.62" width="0.1524" layer="91"/>
<wire x1="106.68" y1="132.08" x2="104.14" y2="132.08" width="0.1524" layer="91"/>
<wire x1="104.14" y1="132.08" x2="104.14" y2="134.62" width="0.1524" layer="91"/>
<pinref part="SJ1" gate="G$1" pin="P$2"/>
<pinref part="R3" gate="G$1" pin="2"/>
<wire x1="99.06" y1="104.14" x2="104.14" y2="104.14" width="0.1524" layer="91"/>
<wire x1="104.14" y1="104.14" x2="104.14" y2="132.08" width="0.1524" layer="91"/>
<junction x="99.06" y="104.14"/>
<pinref part="TP_RE" gate="G$1" pin="P$1"/>
<wire x1="99.06" y1="104.14" x2="88.9" y2="104.14" width="0.1524" layer="91"/>
<wire x1="88.9" y1="104.14" x2="88.9" y2="106.68" width="0.1524" layer="91"/>
<junction x="104.14" y="132.08"/>
</segment>
</net>
<net name="N$1" class="0">
<segment>
<pinref part="J3" gate="G$1" pin="2"/>
<pinref part="TP2" gate="G$1" pin="P$1"/>
<wire x1="38.1" y1="137.16" x2="53.34" y2="137.16" width="0.1524" layer="91"/>
<wire x1="53.34" y1="137.16" x2="53.34" y2="147.32" width="0.1524" layer="91"/>
</segment>
</net>
<net name="N$2" class="0">
<segment>
<pinref part="J3" gate="G$1" pin="6"/>
<pinref part="TP6" gate="G$1" pin="P$1"/>
<wire x1="38.1" y1="127" x2="55.88" y2="127" width="0.1524" layer="91"/>
<wire x1="55.88" y1="127" x2="55.88" y2="144.78" width="0.1524" layer="91"/>
</segment>
</net>
<net name="TX" class="0">
<segment>
<pinref part="STX" gate="G$1" pin="2"/>
<label x="76.2" y="130.048" size="1.27" layer="95"/>
<pinref part="U3" gate="G$1" pin="D"/>
<wire x1="68.58" y1="129.54" x2="106.68" y2="129.54" width="0.1524" layer="91"/>
</segment>
<segment>
<pinref part="SJ2" gate="G$1" pin="P$1"/>
<wire x1="71.12" y1="109.22" x2="73.66" y2="109.22" width="0.1524" layer="91"/>
<label x="73.66" y="109.22" size="1.27" layer="95" xref="yes"/>
</segment>
</net>
<net name="RX_CONN" class="0">
<segment>
<pinref part="J3" gate="G$1" pin="4"/>
<pinref part="SRX" gate="G$1" pin="1"/>
<wire x1="38.1" y1="132.08" x2="58.42" y2="132.08" width="0.1524" layer="91"/>
<label x="38.1" y="132.588" size="1.27" layer="95"/>
</segment>
<segment>
<pinref part="SJ2" gate="G$1" pin="P$2"/>
<wire x1="60.96" y1="109.22" x2="58.42" y2="109.22" width="0.1524" layer="91"/>
<label x="58.42" y="109.22" size="1.27" layer="95" rot="R180" xref="yes"/>
</segment>
</net>
<net name="TX_CONN" class="0">
<segment>
<pinref part="J3" gate="G$1" pin="5"/>
<pinref part="STX" gate="G$1" pin="1"/>
<wire x1="38.1" y1="129.54" x2="58.42" y2="129.54" width="0.1524" layer="91"/>
<label x="38.1" y="130.048" size="1.27" layer="95"/>
</segment>
<segment>
<pinref part="SJ3" gate="G$1" pin="P$2"/>
<wire x1="60.96" y1="104.14" x2="58.42" y2="104.14" width="0.1524" layer="91"/>
<label x="58.42" y="104.14" size="1.27" layer="95" rot="R180" xref="yes"/>
</segment>
</net>
</nets>
</sheet>
</sheets>
</schematic>
</drawing>
<compatibility>
<note version="6.3" minversion="6.2.2" severity="warning">
Since Version 6.2.2 text objects can contain more than one line,
which will not be processed correctly with this version.
</note>
</compatibility>
</eagle>
